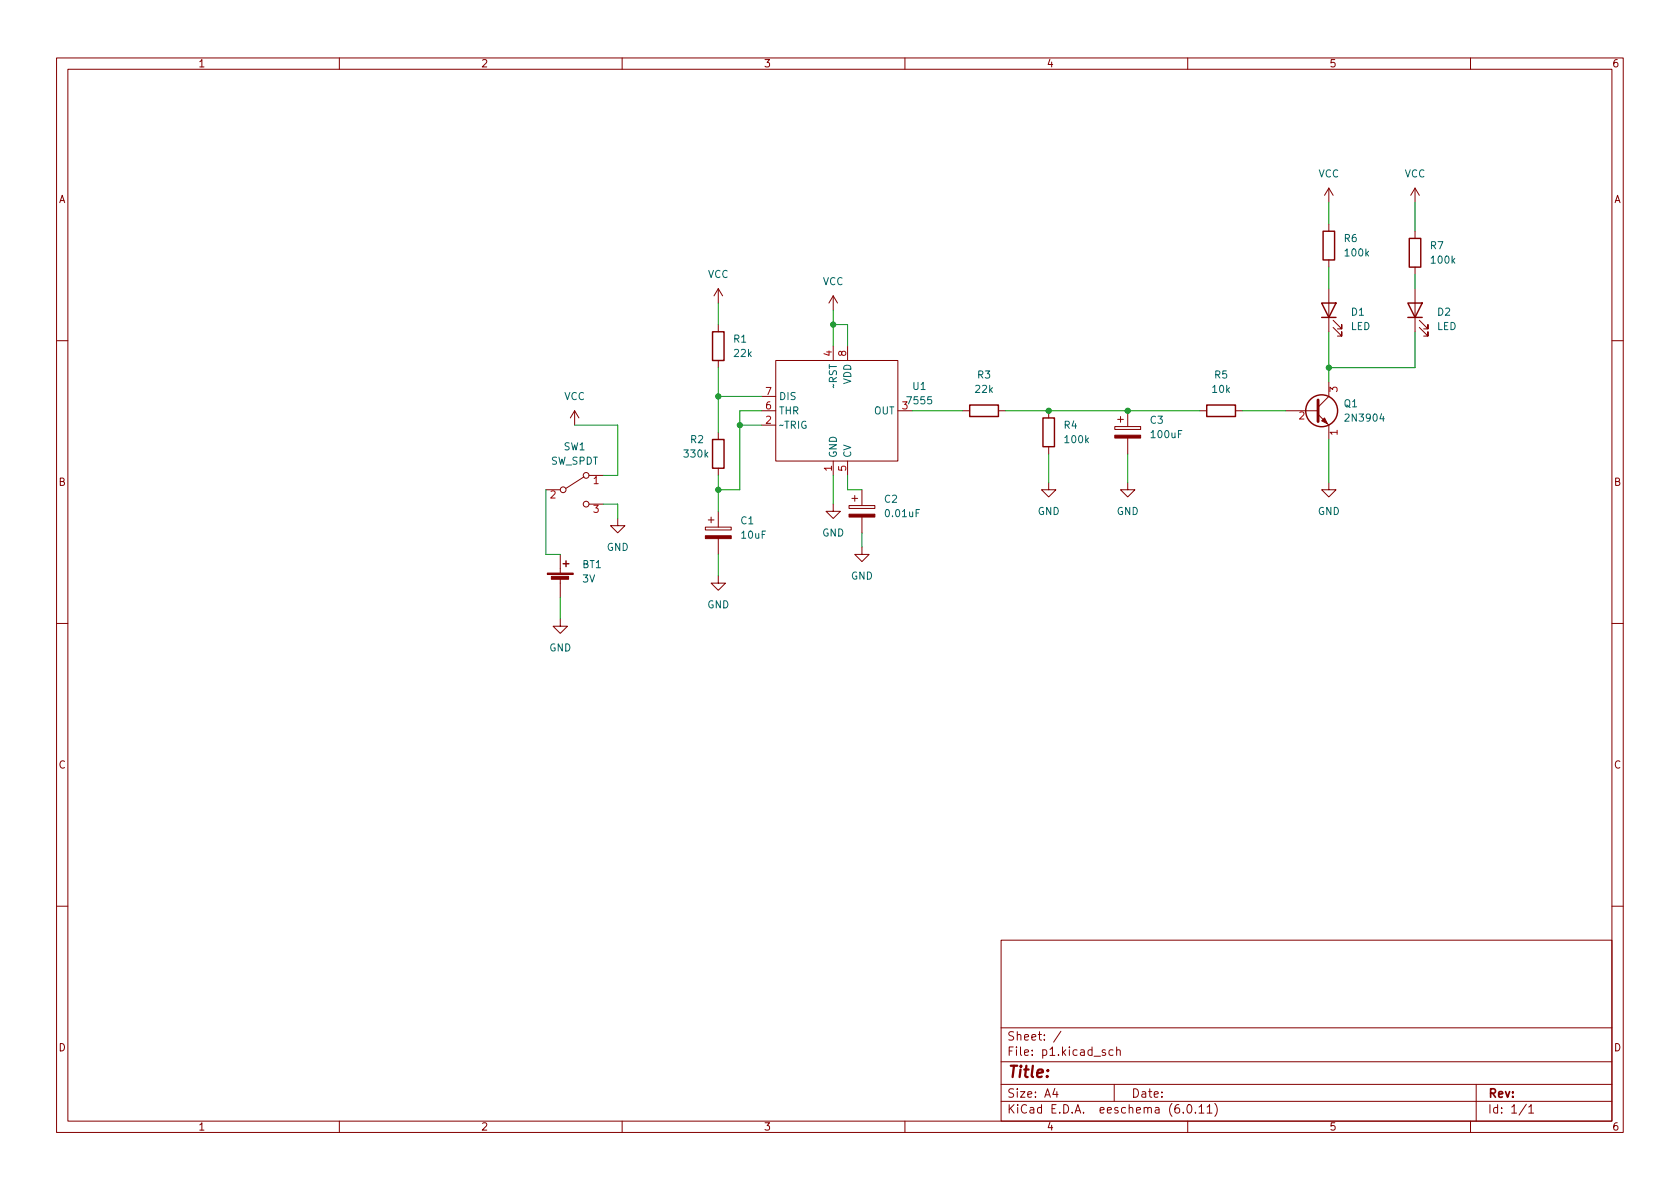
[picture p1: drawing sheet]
<svg xmlns="http://www.w3.org/2000/svg" width="297mm" height="210mm" viewBox="0 0 297 210" stroke-linecap="round" stroke-linejoin="round" font-family="sans-serif">
<g fill="none" stroke="#840000" stroke-width=".18">
<path d="M10 10.2h277v190.1h-277zM12 12.2h273v186.1h-273zM60 10.2v2M110 10.2v2M160 10.2v2M210 10.2v2M260 10.2v2M234.9 33.3l-.7 1.2M234.9 33.3v2.5M234.9 39.6v1.3M234.9 33.3l.8 1.2M250.2 33.3l-.8 1.2"/>
<path d="M250.2 33.3v2.5M250.2 33.3l.8 1.2M127 51v2.6M127 57.4v1.3M127 51l-.8 1.3M127 51l.8 1.3M147.3 52.3l-.7 1.3M147.3 52.3v2.6M147.3 52.3l.8 1.3M234.9 46v1.2M234.9 51v7.7M235.7 57.9l1.5 1.5v-.7v.7h-.7"/>
<path d="M235.7 56.6l1.5 1.6v-.8v.8h-.7M250.2 40.9v1.3M250.2 47.2v1.3M250.2 51v7.7M251 57.9l1.5 1.5v-.7v.7h-.8M251 56.6l1.5 1.6v-.8v.8h-.8M10 60.2h2M101.6 72.6l-.8 1.3M101.6 72.6v2.6M101.6 72.6l.8 1.3M127 63.7v1.3M127 76.4v1.3"/>
<path d="M134.6 72.6h2.6M134.6 75.2h2.6M134.6 70.1h2.6M137.2 63.7h21.5v17.8h-21.5zM147.3 61.2v2.5M149.9 61.2v2.5M158.7 72.6h2.6M170.2 72.6h1.2M176.5 72.6h1.3M185.4 72.6v1.3M185.4 79v1.3M197.1 75.4h4.6v.5h-4.6z"/>
<path d="M197.6 74.2h1M198.1 73.7v1M199.4 72.6v2.8M199.4 77.5v2.8M212.1 72.6h1.3M218.4 72.6h1.3M227.3 72.6h5.7M233 73.3l1.9 1.9v2.5M234.9 67.6v2.5l-1.9 1.9M285 60.2h2M96.5 86.6h2.6M99.1 98v3.3"/>
<path d="M103.3 84.3l-3.2 2.1M104.1 84.1h2.6M104.1 89.1h2.6M109.2 91.7v1.3h1.3l-1.3 1.2-1.3-1.2h1.3M124.7 93.2h4.6v.5h-4.6zM125.2 91.9h1M125.7 91.4v1.1M127 82.8v1.3M127 90.4v2.8M127 95.2v2.8M147.3 89.1v1.3h1.3l-1.3 1.3-1.3-1.3h1.3M147.3 81.5v2.6"/>
<path d="M149.9 81.5v2.6M150.1 89.4h4.6v.5h-4.6zM150.6 88.1h1M151.1 87.6v1M152.4 96.8v1.2h1.3l-1.3 1.3-1.3-1.3h1.3M152.4 86.6v2.8M152.4 91.4v2.8M185.4 85.3v1.3h1.3l-1.3 1.3-1.3-1.3h1.3M199.4 85.3v1.3h1.3l-1.3 1.3-1.3-1.3h1.3M234.9 85.3v1.3h1.3l-1.3 1.3-1.2-1.3h1.2M10 110.2h2M99.1 109.5v1.2h1.2l-1.2 1.3-1.3-1.3h1.3"/>
<path d="M99.1 102.4v3.3M127 101.8v1.3h1.3l-1.3 1.3-1.3-1.3h1.3M285 110.2h2M10 160.2h2M177 166.3h108v32h-108zM285 160.2h2M60 198.3v2M110 198.3v2M160 198.3v2M177 194.8h108M177 191.8h108M177 187.8h108"/>
<path d="M177 181.8h108M182.5 186.5v.1M182.5 185.7v.1M184.6 183.8v.1M184.6 183v.1M187.6 182.4l-1.3 1.9M197 191.8v3M197.4 185.8l.2-.2 .4 .1 .1 .9M197.4 185.1v1.5M204.3 195.9h.6v.9M204.9 196.2l-.5 .1a.29 .29 0 0 0-.2 .2 .29 .29 0 0 0 .2 .3h.5M210 198.3v2"/>
<path d="M214.8 195.1a1.72 1.72 0 0 1 0 2.3M260 198.3v2M261 191.8v6.5M270.3 195.8l.4-.5v1.5M270.3 196.8h.9"/>
<circle cx="99.6" cy="86.6" r=".51"/>
<circle cx="103.6" cy="89.1" r=".51"/>
<circle cx="103.6" cy="84.1" r=".51"/>
</g>
<g fill="#840000" stroke="#840000" stroke-width=".18">
<path d="M197.1 77h4.6v.5h-4.6z"/>
<path d="M234.2 73.9l.5 1-1-.5z"/>
<path d="M124.7 94.7h4.6v.5h-4.6z"/>
<path d="M150.1 90.9h4.6v.5h-4.6z"/>
<path d="M96.8 101.3h4.5v.3h-4.5z"/>
<path d="M97.5 101.9h3v.5h-3z"/>
</g>
<g fill="none" stroke="#006464" stroke-width=".18">
<path d="M241.6 44.8l.4 .5M242 44.4l-.5 .5M256.9 46.1l.3 .4M257.2 45.7l-.5 .5M125.1 80l-.4 .5M164.7 70.2h-.6l-.1 .6 .2-.2 .4 .1 .1 .2v.4l-.2 .1-.5-.1M192.1 77.8l.4 .5M192.5 77.4l-.5 .5M209 76.1h-.6v1.3M244.3 73.2l-.3 .9h.8M244.6 73.6v.9M124.8 80.3l.3 .5"/>
<path d="M162 90.7h.4M162.6 90.1h-.6v1.3"/>
</g>
<g fill="none" stroke="#840000" stroke-width=".25">
<path d="M126 58.7h2v5h-2zM233.7 53.6h2.5l-1.3 2.5zM233.7 56.1h2.5M233.9 40.9h2.1v5.1h-2.1zM248.9 53.6h2.6l-1.3 2.5zM248.9 56.1h2.6M249.2 42.2h2v5h-2zM126 77.7h2v5.1h-2zM171.4 71.6h5.1v2.1h-5.1zM184.4 73.9h2v5.1h-2zM213.4 71.6h5v2.1h-5zM99.6 99.7h1"/>
<path d="M100.1 99.2v1"/>
<circle cx="233.7" cy="72.6" r="2.82"/>
</g>
<path d="M233 70.7v3.8" fill="none" stroke="#840000" stroke-width=".51"/>
<path d="M229.8 73l.5-.2 .3 .4-.8 .9h.8M235.1 69.3v-.8l.5 .4 .1-.4h.6l.1 .2-.1 .6M236.4 76.4h-1.3l.4 .4M97.4 86.9l.5-.1 .3 .4-.8 .9h.8M105 89.3h.8l-.5 .5 .4 .1v.6l-.2 .1-.5-.1M105 84.6l.4-.3v1.2" fill="none" stroke="#a90000" stroke-width=".18"/>
<g fill="none" stroke="#009600" stroke-width=".18">
<path d="M234.9 35.8v3.8M250.2 35.8v5.1M127 53.6v3.8M147.3 54.9v6.3M147.3 57.4h2.6v3.8M234.9 47.2v3.8M234.9 58.7v8.9M250.2 58.7v6.3h-15.3M250.2 48.5v2.5M101.6 75.2h7.6v8.9h-2.5M127 65v11.4M127 70.1h7.6"/>
<path d="M130.8 75.2h3.8M134.6 72.6h-3.8v14h-3.8M161.3 72.6h8.9M177.8 72.6h34.3M219.7 72.6h7.6M234.9 77.7v7.6M96.5 86.6v11.4h2.6M106.7 89.1h2.5v2.6M127 84.1v6.3M127 98v3.8M147.3 84.1v5M149.9 84.1v2.5h2.5"/>
<path d="M152.4 94.2v2.6M185.4 80.3v5M199.4 80.3v5M99.1 105.7v3.8"/>
</g>
<g fill="#009600" stroke="#009600" stroke-width=".18">
<circle cx="234.9" cy="65" r=".46"/>
<circle cx="199.4" cy="72.6" r=".46"/>
<circle cx="185.4" cy="72.6" r=".46"/>
<circle cx="127" cy="86.6" r=".46"/>
<circle cx="130.8" cy="75.2" r=".46"/>
<circle cx="147.3" cy="57.4" r=".46"/>
<circle cx="127" cy="70.1" r=".46"/>
</g>
<text font-size="2.8" fill="#840000" x="178" y="191.2">Title:</text>
<g font-size="2.1" fill="#840000">
<text x="178" y="184.5">Sheet:</text>
<text x="178" y="187.2">File:</text>
<text x="184.4" y="187.2">p1.kicad_sch</text>
<text x="178" y="197.4">KiCad</text>
<text x="178" y="194.6">Size:</text>
<text x="184.7" y="194.6">A4</text>
<text x="185.7" y="197.4">E.D.A.</text>
<text x="194.6" y="197.4">eeschema</text>
<text x="200" y="194.6">Date:</text>
<text x="207" y="197.4">(6.0.11)</text>
<text x="263" y="194.6">Rev:</text>
<text x="263" y="197.4">Id:</text>
<text x="267.1" y="197.4">1/1</text>
</g>
<g font-size="1.8" fill="#840000">
<text x="35" y="12.3">1</text>
<text x="85" y="12.3">2</text>
<text x="135" y="12.3">3</text>
<text x="185" y="12.3">4</text>
<text x="235" y="12.3">5</text>
<text x="285" y="12.3">6</text>
<text x="10.4" y="36.3">A</text>
<text x="285.4" y="36.3">A</text>
<text x="10.3" y="86.3">B</text>
<text x="285.3" y="86.3">B</text>
<text x="10.3" y="136.3">C</text>
<text x="285.3" y="136.3">C</text>
<text x="10.3" y="186.3">D</text>
<text x="285.3" y="186.3">D</text>
<text x="35" y="200.3">1</text>
<text x="85" y="200.3">2</text>
<text x="135" y="200.3">3</text>
<text x="185" y="200.3">4</text>
<text x="235" y="200.3">5</text>
<text x="285" y="200.3">6</text>
</g>
<g font-size="1.8" fill="#006464">
<text x="233.1" y="31.8">VCC</text>
<text x="248.3" y="31.8">VCC</text>
<text x="237.5" y="43.2">R6</text>
<text x="237.5" y="45.7">100k</text>
<text x="252.7" y="44.5">R7</text>
<text x="252.7" y="47">100k</text>
<text x="125.1" y="49.5">VCC</text>
<text x="145.4" y="50.8">VCC</text>
<text x="238.8" y="56.2">D1</text>
<text x="238.8" y="58.7">LED</text>
<text x="254" y="56.2">D2</text>
<text x="254" y="58.7">LED</text>
<text x="129.5" y="61">R1</text>
<text x="129.5" y="63.5">22k</text>
<text x="99.7" y="71.1">VCC</text>
<text x="137.7" y="71.1">DIS</text>
<text x="148.3" y="68.8" transform="rotate(-90 148.3 68.8)">~RST</text>
<text x="150.9" y="68" transform="rotate(-90 150.9 68)">VDD</text>
<text x="160.1" y="71.9">7555</text>
<text x="161.2" y="69.3">U1</text>
<text x="172.2" y="69.9">22k</text>
<text x="172.7" y="67.3">R3</text>
<text x="214.1" y="69.9">10k</text>
<text x="214.6" y="67.3">R5</text>
<text x="137.7" y="76.2">~TRIG</text>
<text x="137.7" y="73.7">THR</text>
<text x="154.5" y="73.7">OUT</text>
<text x="188" y="76.2">R4</text>
<text x="203.2" y="75.3">C3</text>
<text x="203.2" y="77.9">100uF</text>
<text x="237.5" y="72.4">Q1</text>
<text x="237.5" y="74.9">2N3904</text>
<text x="97.4" y="82.6">SW_SPDT</text>
<text x="99.6" y="80">SW1</text>
<text x="120.7" y="81.3">330k</text>
<text x="121.9" y="78.7">R2</text>
<text x="148.3" y="81" transform="rotate(-90 148.3 81)">GND</text>
<text x="150.9" y="81" transform="rotate(-90 150.9 81)">CV</text>
<text x="188" y="78.7">100k</text>
<text x="156.2" y="89.3">C2</text>
<text x="130.8" y="93.1">C1</text>
<text x="130.8" y="95.6">10uF</text>
<text x="145.3" y="95.3">GND</text>
<text x="156.2" y="91.8">0.01uF</text>
<text x="183.4" y="91.4">GND</text>
<text x="197.4" y="91.4">GND</text>
<text x="232.9" y="91.4">GND</text>
<text x="102.9" y="100.8">BT1</text>
<text x="107.2" y="97.8">GND</text>
<text x="102.9" y="103.4">3V</text>
<text x="125" y="108">GND</text>
<text x="150.4" y="102.9">GND</text>
<text x="97" y="115.6">GND</text>
</g>
<g font-size="1.8" fill="#a90000">
<text x="147.1" y="63.2" transform="rotate(-90 147.1 63.2)">4</text>
<text x="149.6" y="63.2" transform="rotate(-90 149.6 63.2)">8</text>
<text x="135.2" y="69.8">7</text>
<text x="135.2" y="74.9">2</text>
<text x="135.2" y="72.4">6</text>
<text x="159.3" y="72.4">3</text>
<text x="237.2" y="77.1" transform="rotate(-90 237.2 77.1)">1</text>
<text x="147.1" y="83.5" transform="rotate(-90 147.1 83.5)">1</text>
<text x="149.6" y="83.5" transform="rotate(-90 149.6 83.5)">5</text>
<text x="104.7" y="86.4">1</text>
</g>
</svg>
